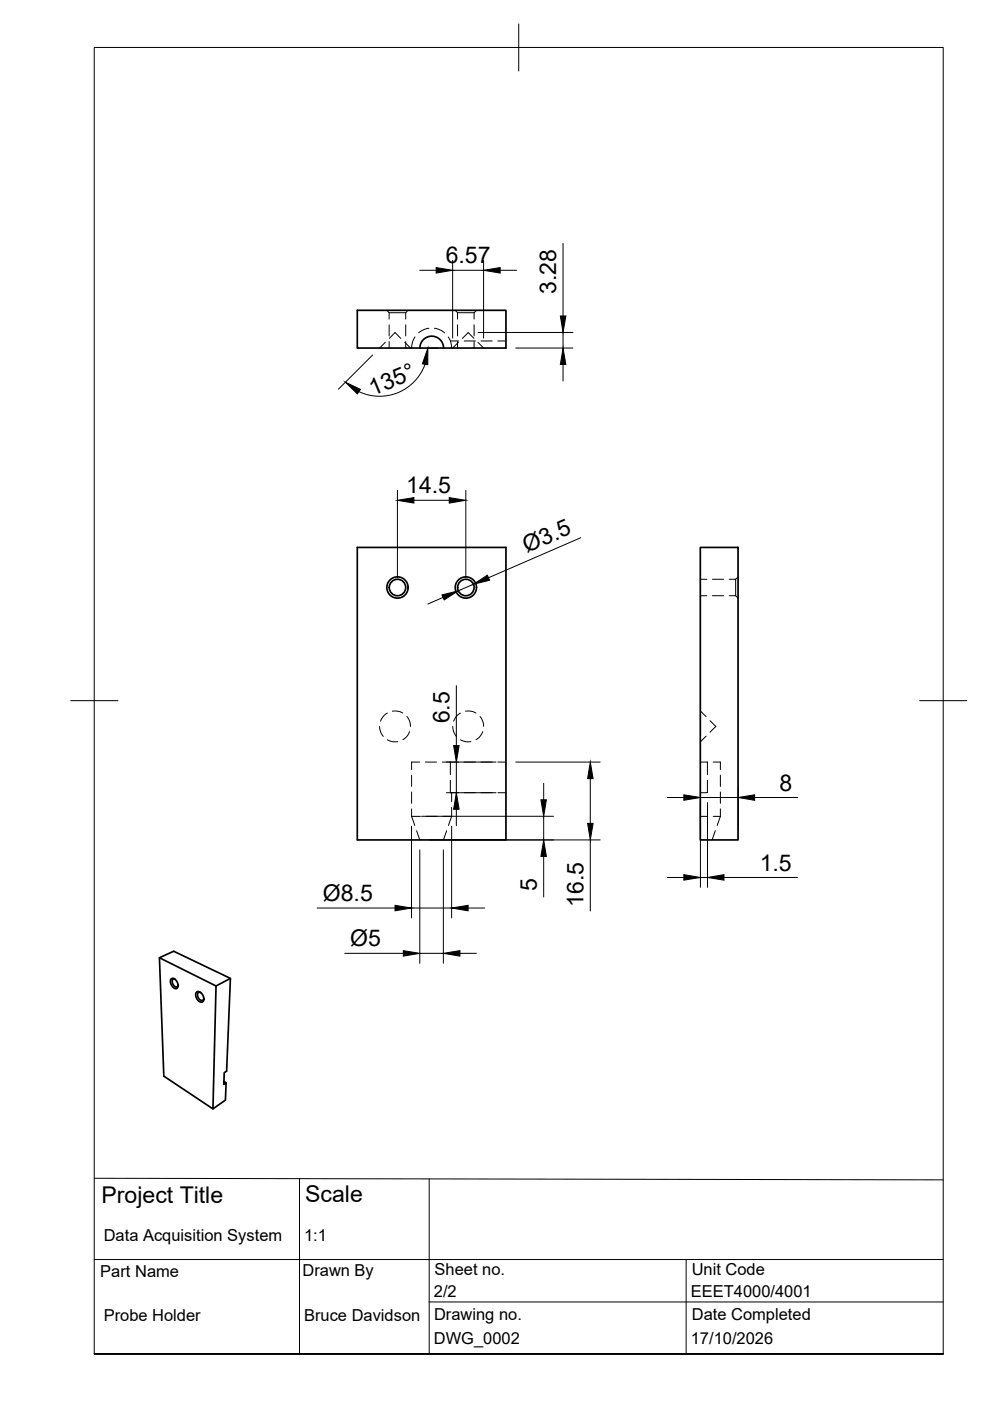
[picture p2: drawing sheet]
<svg xmlns="http://www.w3.org/2000/svg" width="210mm" height="297mm" viewBox="0 0 210 297" stroke-linecap="round" stroke-linejoin="round" font-family="sans-serif">
<!-- layer: Hidden -->
<g fill="none" stroke="#000" stroke-width=".21">
<path d="M81.7 72.6l-1.2 1.2M82 65.8l.5 .5M82.5 66.3h3.5M82.5 66.3v1.4M82.5 68.9v2.3M82.5 72.4v1.4M82.5 71.7l1.3-1.2 1.2 1.2M85.8 72.6l1.2 1.2M86 66.3v1.4M86 68.9v2.3M86 72.4v1.4M86.5 65.8l-.5 .5"/>
<path d="M88 71.4l-.1 .2a4.1 4.1 0 0 0-.6 2.2M90.9 69.6l-1.3 .4-.8 .6M92.1 69.6l1.4 .4 .8 .6M95 71.4l.1 .2a4.1 4.1 0 0 1 .7 2.2M95.5 72.3h1.7M96.5 65.8l.5 .5M97 66.3h3.5M97 66.3v1.4M97 68.9v2.3M97 72.4v1.4M97.2 72.6l-1.2 1.2M98 71.7l1.3-1.2 1.2 1.2"/>
<path d="M98.4 72.3h2.4M100.5 66.3v1.4M100.5 68.9v2.3M100.5 72.4v1.4M101 65.8l-.5 .5M101.3 72.6l1.3 1.2M102 72.3h2.4M105.6 72.3h1.7M148.5 122.8h1.4M148.5 126.3h1.4M151 122.8h2.4M151 126.3h2.4"/>
<path d="M154.6 122.8h1.4M154.6 126.3h1.4M156 122.8v3.5M156 126.3l.5 .5M156.5 122.3l-.5 .5M80.5 154l.1 1 .7 1.1M82.1 151.2l-.7 .5-.7 1.2M82.1 156.9h.2a3.2 3.2 0 0 0 2 .3M83.2 150.8h1.1l1.1 .4M86.3 151.9l.1 .2a3.1 3.1 0 0 1 .6 1.9M86.8 155.1a3 3 0 0 1-1.4 1.7M96 154a3.1 3.1 0 0 0 .8 2.1"/>
<path d="M97.6 151.2l-1 .9-.4 .8M97.6 156.9l1.2 .4 1-.1M98.7 150.8h.1a3.2 3.2 0 0 1 2.1 .4M101.8 151.9l.6 1.1 .2 1M102.4 155.1l-.8 1.2-.7 .5M148.5 150.7l1.2 1.2M149.7 156.1l-1.2 1.2M150.5 152.8l1.3 1.2-1.3 1.2M87.3 173.1h1.8M87.3 164.3v2.4M87.3 167.9v2.4M87.3 171.5v1.6"/>
<path d="M87.3 173.1l.6 1.9M88.3 176.1l.7 2M89 161.6h-1.7v1.6M90.2 161.6h2.4M90.3 173.1h2.4M93.8 161.6h1.7M93.9 173.1h1.9M94.7 176.1l-.7 2M95.5 161.6v2.6M95.5 165.4v2.7h1.7M95.5 161.6h1.7M95.8 173.1l-.7 1.9"/>
<path d="M95.8 168.1v1.9M95.8 171.2v1.9M98.4 161.6h2.4M98.4 168.1h2.4M102 161.6h2.4M102 168.1h2.4M105.6 161.6h1.7M105.6 168.1h1.7M148.5 173.1h1.5M148.5 161.6h1.5v2.6M150 165.4v2.7h-1.5M151.2 173.1h1.5"/>
<path d="M151.2 161.6h1.5v1.6M151.7 176.1l-.7 2M152.7 164.3v2.4M152.7 167.9v2.4M152.7 171.5v1.6M152.7 173.1l-.6 1.9"/>
</g>
<!-- layer: Visible -->
<g fill="none" stroke="#000" stroke-width=".36">
<path d="M75.8 65.8h31.5v8h-31.5zM89 73.8a2.51 2.51 0 0 1 2.5-2.5 2.51 2.51 0 0 1 2.5 2.5M75.8 116.1h31.5v62h-31.5zM148.5 116.1h8v62h-8zM33.8 203.1l12 5.9M36.3 207.5a1.12 1.12 0 0 1 1.4 1.2 .62 .62 0 0 1-.2 .9 .62 .62 0 0 1-.9-.4 1.41 1.41 0 0 1-.3-1.7zM37.1 207.6h-.1a.67 .67 0 0 0-.6 .5 .67 .67 0 0 0 .3 .7 .54 .54 0 0 0 .5 .5 .54 .54 0 0 0 .6-.4M41.7 210.4a1.2 1.2 0 0 1 1.5 1.2 .67 .67 0 0 1-.3 .9 .67 .67 0 0 1-.9-.4 1.42 1.42 0 0 1-.3-1.7zM42.6 210.5a.53 .53 0 0 0-.7 .1 .53 .53 0 0 0 0 .7 .81 .81 0 0 0 1.2 .7l.1-.3M48.9 207.4l-3.1 1.6-.7 26.1 2.7-1.9 .1-3.6-.4-.3M47.9 229.6l-.4 .3v-2.5l.5-.3 .9-19.7-12.1-5.7-3 1.4 .9 25.1 10.4 6.9"/>
<circle cx="84.3" cy="124.6" r="2.25"/>
<circle cx="84.3" cy="124.6" r="1.75"/>
<circle cx="98.8" cy="124.6" r="2.25"/>
<circle cx="98.8" cy="124.6" r="1.75"/>
</g>
<!-- layer: BORDER -->
<path d="M20 10.1h180v276.9h-180zM110 5.1v10M15 148.6h10M195 148.6h10" fill="none" stroke="#000" stroke-width=".21"/>
<!-- layer: TITLEBLOCK -->
<path d="M20 249.8l180 .4M63.5 249.9v37M91 249.9v37M20 267h180M91 276h109M145.5 267v20M20 287h180h-180" fill="none" stroke="#000" stroke-width=".21"/>
<!-- layer: FD_Dimensions -->
<g fill="none" stroke="#000" stroke-width=".21">
<path d="M89 57.3h3.5M96 55.2v16.5M96 57.3h6.5M102.5 55.2v16.5M106 57.3h3.5M119.4 51.6v15.4M79 75.3l-7.2 7.2M90.1 77.2a10.2 10.2 0 0 1-14 5.8M91.1 73.8h1.7M101.4 70.5h20.1M109.3 73.8h12.2M119.4 70.5v3.3"/>
<path d="M119.4 77.3v3.5M84.3 104v18.5M87.8 106.1h7.4M98.8 104v18.5M123.1 114l-19.5 8.5M93.9 126.7l-3.2 1.4M100.4 123.9l-3.2 1.4M96.8 145.4v12.7M87.2 175.2v19.4M89.4 173.1h28M91.1 178.1h36.2M94.7 168.1h10.5"/>
<path d="M94.7 161.6h10.5M95.8 175.2v19.4M96.8 161.6v6.5M96.8 171.6v3.5M109.3 161.6h18M115.3 166.1v3.5M115.3 173.1v5M125.2 165.1v9.5M125.2 178.1v15.1M141.5 169.1h3.5M148.5 167v21.1M148.5 169.1h8"/>
<path d="M150 170.2v17.9M156.5 167v9M160 169.1h9.2M67.2 192.5h16.6M87.2 192.5h8.6M89 180.2v24M94 180.2v24M99.3 192.5h3.5M115.3 181.6v8.6M141.5 186h3.5M148.5 186h1.5M153.5 186h15.6"/>
<path d="M73.1 202.1h12.4M89 202.1h5M97.5 202.1h3.5"/>
</g>
<g fill="#000" stroke="#000" stroke-width=".21">
<path d="M92.5 56.7l3.5 .6-3.5 .6zM102.5 57.3l3.5-.6v1.2zM90.7 73.8v3.5l-1.1-.2zM119.4 73.8l.6 3.5h-1.2zM118.8 67h1.2l-.6 3.5zM73.2 81l3.2 1.6-.6 .9zM84.3 106.1l3.5-.6v1.2zM95.2 105.5l3.6 .6-3.6 .6zM93.7 126.1l3.5-.8-3 1.9zM100.4 123.9l2.9-2 .5 1.1zM96.2 158.1h1.1l-.5 3.5zM96.8 168.1l.5 3.5h-1.1z"/>
<path d="M114.7 169.6h1.1l-.5 3.5zM125.2 161.6l.6 3.5h-1.2zM124.6 174.6h1.2l-.6 3.5zM145 168.5l3.5 .6-3.5 .6zM156.5 169.1l3.5-.6v1.2zM83.8 191.9l3.4 .6-3.4 .6zM95.8 192.5l3.5-.6v1.2zM115.3 178.1l.5 3.5h-1.1zM145 185.4l3.5 .6-3.5 .6zM150 186l3.5-.6v1.2zM85.5 201.6l3.5 .5-3.5 .6zM94 202.1l3.5-.5v1.1z"/>
</g>
<g font-size="4.9">
<text x="94.5" y="55.8">6.57</text>
<text x="117.9" y="62.3" transform="rotate(-90 117.9 62.3)">3.28</text>
<text x="79.1" y="83.9" transform="rotate(-23 79.1 83.9)">135°</text>
<text x="86.1" y="104.6">14.5</text>
<text x="111.7" y="117.3" transform="rotate(-23 111.7 117.3)">Ø3.5</text>
<text x="95.3" y="153.4" transform="rotate(-90 95.3 153.4)">6.5</text>
<text x="165.2" y="167.6">8</text>
<text x="161.1" y="184.6">1.5</text>
<text x="68.5" y="191">Ø8.5</text>
<text x="113.8" y="189" transform="rotate(-90 113.8 189)">5</text>
<text x="123.7" y="192.3" transform="rotate(-90 123.7 192.3)">16.5</text>
<text x="74.3" y="200.6">Ø5</text>
<text x="21.5" y="255">Project Title</text>
<text x="64.7" y="254.8">Scale</text>
</g>
<g font-size="3.5">
<text x="22" y="263">Data Acquisition System</text>
<text x="64.5" y="263">1:1</text>
<text x="21.3" y="270.8">Part Name</text>
<text x="64.1" y="270.5">Drawn By</text>
<text x="92" y="275">2/2</text>
<text x="92.1" y="270.3">Sheet no.</text>
<text x="146.5" y="275">EEET4000/4001</text>
<text x="146.7" y="270.3">Unit Code</text>
<text x="22" y="280">Probe Holder</text>
<text x="64.5" y="280">Bruce Davidson</text>
<text x="92" y="279.9">Drawing no.</text>
<text x="146.7" y="279.8">Date Completed</text>
<text x="92" y="285.1">DWG_0002</text>
<text x="146.5" y="285.1">17/10/2026</text>
</g>
</svg>
